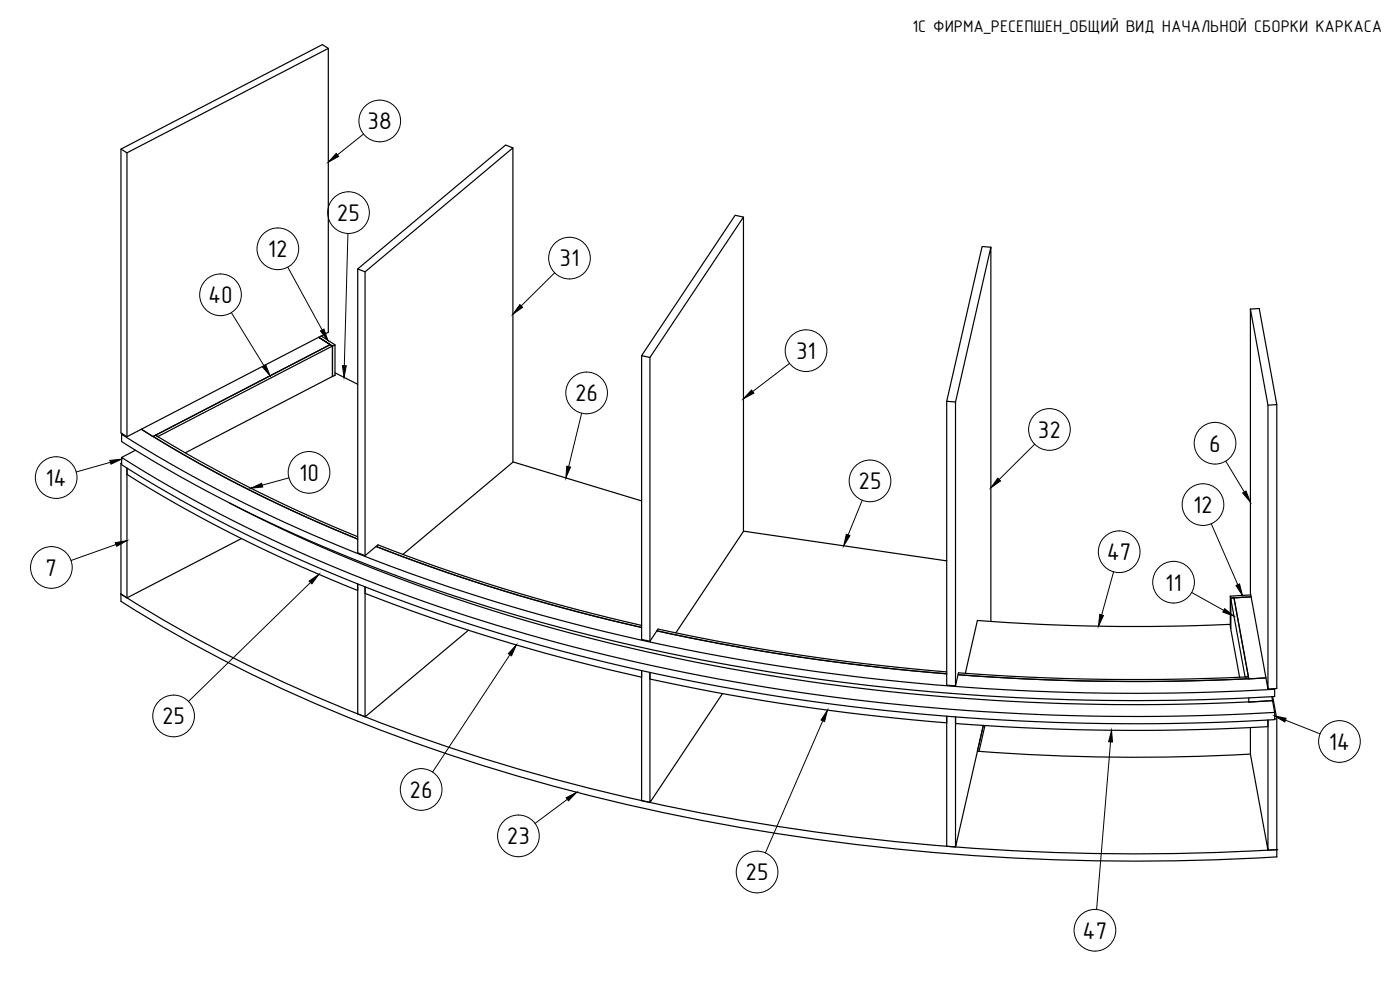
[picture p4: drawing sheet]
<svg xmlns="http://www.w3.org/2000/svg" width="420mm" height="297mm" viewBox="0 0 420 297" stroke-linecap="round" stroke-linejoin="round" font-family="sans-serif">
<!-- layer: Visible -->
<g fill="none" stroke="#000" stroke-width=".36">
<path d="M98.5 14.5l-60.4 31.4v85.1M36.3 44.7l60.5-31.3 1.7 1.1v85.2l-60.4 31.3-1.8-1.1zM36.3 44.7l1.8 1.2M153.9 44.4l-2.2-.9-44.3 37.2M223.1 65.1l-2.5-.5-28 42.1M297.4 74.2l-2.7-.2-10.6 46.4M109.6 81.6l-2.2-.9v85.1l2.2 .9 3.8-3.2a550.9 550.9 0 0 0 79.2 24.1M375.3 92.7l5.2 28.9v85.1l-5.2-28.8v-85.2l2.6-.1 5.3 28.8v85.2l-2.7 .1M96.4 100.8l4.1 2.7M99.8 113h.1M99.8 103.9l.7-.4v9.1l-.7 .4zM100.5 111.9l6.9 3.4"/>
<path d="M195.1 107.3l-2.5-.6v85.2l2.5 .5 2.4-3.6a656.1 656.1 0 0 0 86.6 12.8M36.3 139l.2 .1M36.5 130.3v2.2a462.4 462.4 0 0 0 117.4 51.8 672.8 672.8 0 0 0 203.1 25.7l25.5-1v-2.2M36.5 137.3v2.1a466.9 466.9 0 0 0 122 53.2 679.9 679.9 0 0 0 224 23.3v-2.2M36.5 138.9l-.2 .1v39.3M36.8 130.2l-.3 .1a462.4 462.4 0 0 0 117.4 51.8 672.8 672.8 0 0 0 203.1 25.7l15.3-.5 10.2-.5v-.2M40.7 135.1l-4.2 2.2a466.9 466.9 0 0 0 122 53.1 679.9 679.9 0 0 0 224 23.3l-.6-3.5-7.1 .4a669.4 669.4 0 0 1-213.3-23.3 489.1 489.1 0 0 1-92.6-36.4M46 131l-3.6-2.2 3.5 2.2 53.2-27.6-3.5-2.2 4.2 2.7-52.5 27.1-.6-.4 52.4-27.2 .7 .4v9.2l-44.2 22.9M46 131a425.5 425.5 0 0 0 61.4 30.8M46 131l.7-.4a419.1 419.1 0 0 0 60.7 30.4M153.9 138.7v-94.3l-44.3 37.2v85.1M286.8 120.6l-2.7-.2v85.2l2.7 .2 .9-3.9a699.9 699.9 0 0 0 86 1.2h1l.1 .6a702.5 702.5 0 0 1-87.3-1.3 698.5 698.5 0 0 0 87.3 1.3l5.1-.3-5.1 .3-4.5-24.3"/>
<path d="M383.2 121.4l-2.7 .2M38.1 142.3a426.7 426.7 0 0 0 69.3 34.9v-2v39l2.2 .9M38.1 140.4v39M192.6 150.3l-38.6-11.7-33.1 27.8M223.1 159.4v-94.3l-28 42.2v85.1M36.3 178.3v2.1a455.6 455.6 0 0 0 114 50.9 666.4 666.4 0 0 0 200.4 27l16.2-.4 16.3-.8M36.3 178.3a455.6 455.6 0 0 0 114 50.9 666.4 666.4 0 0 0 200.4 26.9l16.2-.4 16.3-.8M72.5 161.6l-34.4 17.8-1.8-1.1M112.9 164a557.7 557.7 0 0 0 79.7 24.3M284.1 168.3l-60.9-8.9-20.4 30.5M369.2 178.9l.1 9.7v-9.2l4.4 23.7h1l-4.4-23.7M370.3 179.4h-1v9.2l2.7 14.6"/>
<path d="M375.4 178.5l-6.2 .4 .1 .5 6.2-.3-5.2 .3M140.6 189.1l-31 26v-39v1.9a568.5 568.5 0 0 0 83 25.2v-2v39M197.1 189.3a651.9 651.9 0 0 0 87 12.9M297.4 186.5v-112.3l-10.6 46.4v85.2M369.2 187.3a624.7 624.7 0 0 1-75.9-1.1l-3.6 15.8M216.8 208.1l-21.7 32.7v-39.1v2a673.4 673.4 0 0 0 89 13.2v-2v39M295.6 217.7l-1.8 7.8M375.3 218.3v8l5.2 28.8v-39v1.9a711.9 711.9 0 0 1-93.7-.9v-2v39.1l8.3-36.5-1.8 7.7a626.4 626.4 0 0 0 82 .9M381.7 209l.2 1.2-7.1 .5v-1.3M382 209l1.2 6.7v39.2M383.2 215.7h-.7M192.6 240.2l2.5 .6"/>
<path d="M284.1 253.9l2.7 .2M383.2 254.9l-2.7 .2M383.2 254.9v2.2"/>
</g>
<circle cx="383.2" cy="254.9" r=".18" fill="#000"/>
<!-- layer: Balloons -->
<g fill="none" stroke="#000" stroke-width=".3">
<circle cx="114" cy="36.3" r="6.3"/>
<circle cx="83.4" cy="74.7" r="6.3"/>
<circle cx="104.6" cy="63.8" r="6.3"/>
<circle cx="170.9" cy="77.4" r="6.3"/>
<circle cx="66.2" cy="88.5" r="6.3"/>
<circle cx="176.1" cy="117.9" r="6.3"/>
<circle cx="241.9" cy="105.2" r="6.3"/>
<circle cx="314.9" cy="128.9" r="6.3"/>
<circle cx="364.6" cy="133" r="6.3"/>
<circle cx="16.9" cy="143.3" r="6.3"/>
<circle cx="92.7" cy="141.7" r="6.3"/>
<circle cx="261.1" cy="144.3" r="6.3"/>
<circle cx="361" cy="151.4" r="6.3"/>
<circle cx="15.4" cy="170.3" r="6.3"/>
<circle cx="335.9" cy="165.5" r="6.3"/>
<circle cx="352.2" cy="174.7" r="6.3"/>
<circle cx="52.1" cy="214.8" r="6.3"/>
<circle cx="126.4" cy="236.9" r="6.3"/>
<circle cx="402" cy="222.5" r="6.3"/>
<circle cx="155.6" cy="250.8" r="6.3"/>
<circle cx="227.2" cy="261.6" r="6.3"/>
<circle cx="328.6" cy="279.1" r="6.3"/>
</g>
<!-- layer: 0 -->
<g fill="#000" stroke="#000" stroke-width=".3">
<path d="M100.9 46l.7 .9-3.1 1.7zM96.2 99.3l1-.6 1.2 3.4zM156 91.4l.8 .8-2.9 2.1zM78.7 110.1l1-.6 1.4 3.3zM102.8 109.7h1.1l-.6 3.5zM225.5 117l.8 .9-3.2 1.7zM33 138.1l3.5-.3-3.2 1.5zM75.3 146.5l3.2-1.5 .3 1.1zM170.1 139.9l1.1 .3-1.4 3.2zM299.4 143.5l.9 .8-2.9 2.1zM372.9 147.9l1.1-.6 1.2 3.3zM34.6 162.8l3.5-.6-3.1 1.7z"/>
<path d="M92.8 174.4l2.9-2.1-2.1 2.9zM254 160.3l1.1 .4-1.9 3.1zM370.9 175.7l1.1-.5 .9 3.5zM155 193.5l-1.5 3.3-1-.7zM330.1 184.3l1.1 .4-1.5 3.2zM367.5 182.6l2.8 2.3-3.3-1.3zM248.3 213.1l-.8 3.4-1.1-.5zM382.5 214.8l3.5 .7-.4 1.1zM169.9 239.4l3.2-1.7-2.5 2.6zM333.6 219.1l.3 3.5h-1.2z"/>
</g>
<g fill="none" stroke="#000" stroke-width=".3">
<path d="M109.1 40.2l-7.8 6.3M104.4 70l-1.1 39.7M69.4 93.8l9.8 16M86.4 80.1l10.3 18.9M166.5 81.9l-10.1 9.9M236.9 109l-11 8.5M33.1 138.7l-10.2 2.9M174.6 124l-3.9 16M310.5 133.3l-10.7 10.6M367.9 138.4l5.5 9.2M86.7 143.4l-8 2.2M258.8 150.1l-4.3 10.4"/>
<path d="M363.5 157.1l8 18.3M34.8 163.4l-13.5 4.8M93.2 174.8l-36.6 35.7M334.2 171.6l-3.6 12.9M357.6 177.8l9.7 5.3M153 196.4l-23.2 35.3M246.9 216.3l-17.2 39.6M385.8 216.1l10.4 4.1M170.3 239.8l-9.7 7.3M333.3 222.6l-4.2 50.3"/>
</g>
<g font-size="7.2">
<text x="110.3" y="38.8">38</text>
<text x="101.1" y="66.3">25</text>
<text x="80.4" y="77.2">12</text>
<text x="167.9" y="80">31</text>
<text x="62.4" y="91">40</text>
<text x="238.9" y="107.7">31</text>
<text x="172.6" y="120.4">26</text>
<text x="311.5" y="131.4">32</text>
<text x="362.9" y="135.5">6</text>
<text x="13.6" y="145.8">14</text>
<text x="89.8" y="144.2">10</text>
<text x="257.6" y="146.8">25</text>
<text x="358.1" y="153.9">12</text>
<text x="13.7" y="172.8">7</text>
<text x="332.1" y="168.1">47</text>
<text x="349.7" y="177.2">11</text>
<text x="48.6" y="217.3">25</text>
<text x="398.8" y="225">14</text>
<text x="122.9" y="239.4">26</text>
<text x="152.1" y="253.3">23</text>
<text x="223.8" y="264.1">25</text>
<text x="324.9" y="281.6">47</text>
</g>
<text font-size="5.1" x="273.8" y="9.6">1С ФИРМА_РЕСЕПШЕН_ОБЩИЙ ВИД НАЧАЛЬНОЙ СБОРКИ КАРКАСА</text>
</svg>
